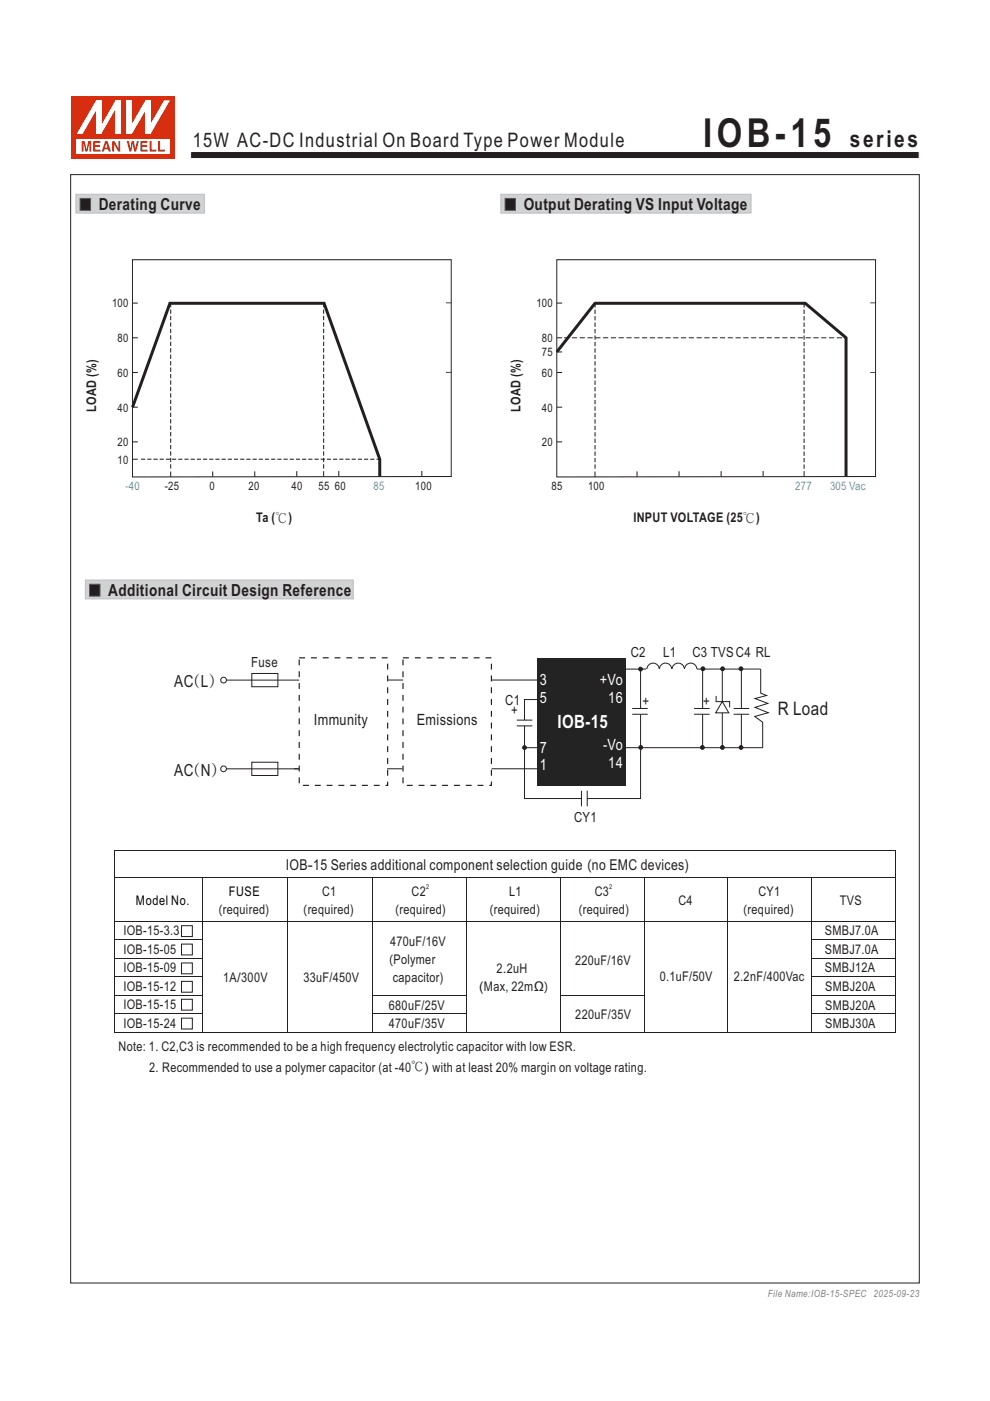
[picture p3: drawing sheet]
<svg xmlns="http://www.w3.org/2000/svg" width="210mm" height="297mm" viewBox="0 0 210 297" stroke-linecap="round" stroke-linejoin="round" font-family="sans-serif">
<path d="M106.2 41.2h53.1v4h-53.1z" fill-rule="evenodd" fill="#d1d2d4" stroke="#bcbdc0" stroke-width=".21"/>
<path d="M107.1 42.1h2.2v2.5h-2.2z" fill-rule="evenodd" fill="#231f20" stroke="#57585a" stroke-width=".21"/>
<path d="M16.1 41.2h27.2v4h-27.2z" fill-rule="evenodd" fill="#d1d2d4" stroke="#bcbdc0" stroke-width=".21"/>
<path d="M17 42.1h2.2v2.5h-2.2z" fill-rule="evenodd" fill="#231f20" stroke="#57585a" stroke-width=".21"/>
<path d="M36.1 64.1l-8 22.3M126.3 64.2l-8.2 10.4" fill="none" stroke="#231f20" stroke-width=".63" stroke-linecap="butt"/>
<path d="M40.4 32.1h154.6v1.5h-154.6z" fill-rule="evenodd" fill="#231f20" stroke="#fff" stroke-width=".21"/>
<path d="M15.2 20.4h22v13.2h-22z" fill="#d62e0f"/>
<path d="M16.3 29.4h19.8v3.1h-19.8z" fill="#fff"/>
<g fill="#d62e0f">
<path d="M26.9 29.9h.4l.4 1.6 .2-1.6h.5l.3 1.6 .3-1.6h.5l-.6 2.2h-.4l-.3-1.7-.4 1.7h-.3z" fill-rule="evenodd"/>
<path d="M29.8 29.9h1.5v.4h-1.1v.5h1v.4h-1v.5h1.1v.4h-1.5z" fill-rule="evenodd"/>
<path d="M31.7 29.9h.5v1.8h1v.4h-1.5z" fill-rule="evenodd"/>
<path d="M33.5 29.9h.5v1.8h1v.4h-1.5z" fill-rule="evenodd"/>
<path d="M17.3 29.9h.7l.3 1.8 .4-1.8h.7v2.2h-.4v-1.8l-.4 1.8h-.5l-.4-1.8v1.8h-.4z" fill-rule="evenodd"/>
<path d="M19.8 29.9h1.5v.4h-1.1v.5h1v.4h-1v.5h1.1v.4h-1.5z" fill-rule="evenodd"/>
<path d="M22.6 30.4l.2 .9h-.5zM22.3 29.9l-.7 2.2h.4l.2-.4h.7l.2 .4h.4l-.7-2.2z" fill-rule="evenodd"/>
<path d="M23.8 29.9h.5l.8 1.6v-1.6h.4v2.2h-.4l-.9-1.5v1.5h-.4z" fill-rule="evenodd"/>
</g>
<g fill="#fff">
<path d="M24.5 21.3h1.1v7.1h-1.1z"/>
<path d="M20.4 21.3h1.1v7.1h-1.1z"/>
<path d="M30.8 21.3h1.1v7.1h-1.1z"/>
<path d="M26.9 21.3h1.1v7.1h-1.1z"/>
</g>
<g fill="#fff">
<path d="M24.5 21.3h1.1l-4.1 7.1h-1.1z" fill-rule="evenodd"/>
<path d="M20.4 21.3h1v.3l-3.9 6.8h-1.3z" fill-rule="evenodd"/>
<path d="M34.8 21.3h1.3l-4.2 7.1h-1v-.3z" fill-rule="evenodd"/>
<path d="M30.8 21.3h1.1v.3l-3.9 6.8h-1.1v-.3z" fill-rule="evenodd"/>
</g>
<g fill="none" stroke="#231f20" stroke-width=".21">
<path d="M28.1 79h1.1M28.1 71.6h1.1M28.1 64.3h1.1M94.6 64.2h1.1M94.6 79h1.1M118.1 79h1.1M118.1 71.6h1.1M118.1 74.6h1.1M118.1 64.3h1.1M184.6 79h1.1M184.6 64.2h1.1M28.1 86.3h1.1"/>
<path d="M28.1 93.7h1.1M28.1 97.4h1.1M36.2 100v1.1M45.1 100v1.1M54 99.9v1.2M62.9 99.9v1.2M68.6 99.9v1.2M71.9 99.9v1.1M80.5 99.9v1.2M89.5 99.9v1.1M118.1 86.3h1.1M118.1 93.7h1.1"/>
<path d="M126.2 100v1.1M135.1 100v1.1M144 99.9v1.2M153 99.9v1.2M161.9 99.9v1.1M170.6 99.9v1.2M179.5 99.9v1.1M95.7 101l-67.6 .1v-46h67.6v46M185.7 101l-67.6 .1v-46h67.6v46"/>
</g>
<path d="M29.9 97.4h50.5M36.2 99.3v-35M68.6 99.3v-35" fill="none" stroke="#231f20" stroke-width=".21" stroke-dasharray=".9 .5" stroke-linecap="butt"/>
<path d="M119.7 71.6h59.7" fill="none" stroke="#231f20" stroke-width=".21" stroke-dasharray="1.1 .5" stroke-linecap="butt"/>
<path d="M35.8 64.3h32.9l11.8 33.1v3.7M126.1 64.3h44.7l8.6 7.3v29.5" fill="none" stroke="#231f20" stroke-width=".63" stroke-linecap="butt"/>
<path d="M126.2 99.4v-35.1M170.6 99.4v-35.1" fill="none" stroke="#231f20" stroke-width=".21" stroke-dasharray="1 .5" stroke-linecap="butt"/>
<path d="M179.4 99.4v-16.6" fill="none" stroke="#231f20" stroke-width=".21" stroke-dasharray=".8 .4" stroke-linecap="butt"/>
<path d="M18.1 123h56.8v4h-56.8z" fill-rule="evenodd" fill="#d1d2d4" stroke="#bcbdc0" stroke-width=".21"/>
<path d="M19 123.9h2.2v2.5h-2.2z" fill-rule="evenodd" fill="#231f20" stroke="#57585a" stroke-width=".21"/>
<path d="M24.3 180.3h.1v.1h-.1z" fill="#231f20"/>
<path d="M24.3 180.3h165.7" fill="none" stroke="#231f20" stroke-width=".21"/>
<path d="M189.8 180.3h.2v.1h-.2z" fill="#231f20"/>
<g fill="none" stroke="#231f20" stroke-width=".21">
<path d="M24.3 186.1h165.7M24.3 195.3h165.7M24.3 199.3h18.7M24.3 180.4v38.5M42.9 186.2v32.7M60.9 186.2v32.7M79 186.2v32.7M99 186.2v9.1M99 195.4v23.5M118.9 186.2v9.1M118.9 195.4v23.5M136.7 186.2v9.1"/>
<path d="M136.7 195.4v23.5M154.4 186.2v9.1M154.4 195.4v23.5M172.1 199.3h17.9M172.2 186.2v9.1M172.2 195.4v19.4M189.9 180.4v5.6M189.9 186.2v32.7M24.3 203.2h18.7M24.3 207.1h18.7M24.3 211h18.7M24.3 214.9h18.7"/>
<path d="M24.3 218.8h18.6M43 218.8h55.9M78.9 211h20.1M78.9 214.9h20.1M99 218.8h19.8M119 211h17.7M119 218.8h17.6M136.7 218.8h17.6M154.5 218.8h17.6M172.1 203.2h17.9M172.1 207.1h17.9M172.1 211h17.9"/>
<path d="M172.1 214.9h17.9M172.2 215v3.9M172.2 218.8h17.6"/>
</g>
<path d="M113.9 139.5h18.7v27h-18.7z" fill="#232323"/>
<path d="M63.5 139.5h18.7v27h-18.7zM85.5 139.5h18.7v27h-18.7z" fill="none" stroke="#231f20" stroke-width=".25" stroke-dasharray="1.2 1.2" stroke-linecap="butt"/>
<g fill="none" stroke="#231f20" stroke-width=".21">
<path d="M48 144.2h15.5M53.4 142.8h5.5v2.8h-5.5zM82.2 144.2h3.3M104.2 144.2h9.9M109.6 152.7h3.3M109.6 153.9h3.3M111.2 158.5h2.7M111.3 153.9v15.4h12M113.9 148.3h-2.6v4.4M132.6 141.9h3.3v8.4M135.9 151.5v17.8h-11.3M135.9 141.9h1.3"/>
<path d="M48 163h15.5M53.4 161.6h5.5v2.8h-5.5zM82.1 163h3.3M104.3 163h9.6"/>
<circle cx="47.4" cy="144.2" r=".61"/>
<circle cx="138.5" cy="141.9" r="1.32"/>
<circle cx="141.2" cy="141.9" r="1.32"/>
<circle cx="143.9" cy="141.9" r="1.32"/>
<circle cx="146.5" cy="141.9" r="1.32"/>
<circle cx="47.4" cy="163" r=".61"/>
</g>
<circle cx="111.3" cy="158.5" r=".4" fill="#231f20" stroke="#231f20" stroke-width=".21"/>
<path d="M137.1 141.9h11.3v1.6h-11.3z" fill="#fff"/>
<g fill="none" stroke="#231f20" stroke-width=".21">
<path d="M15 37h180v235h-180zM132.6 158.5h29.1M134.1 150.2h3.3M134.1 151.4h3.3M147.2 150.2h3.3M147.2 151.4h3.3M147.8 141.9h13.5M149 141.9v8.3M149 151.4v7.1M151.8 148.8h3v1.2M151.9 147.6v1.2M153.2 148.7l1.4 2.4h-2.8z"/>
<path d="M153.2 141.8v7M153.2 151.1v7.4M155.6 150.2h3.3M155.6 151.4h3.3M157.2 141.8v8.4M157.2 151.4v7.1M161.3 141.8v5.2l1.3 .5-2.5 .6 2.8 1-2.8 .9 2.9 1.1-2.9 .8 1.7 1.2v5.5M123.3 167.7v3.2M124.6 167.7v3.2M38.5 196.3h2.3v2.3h-2.3zM38.5 200.2h2.3v2.3h-2.3zM38.5 204.2h2.3v2.3h-2.3z"/>
<path d="M38.5 208.1h2.3v2.3h-2.3zM38.5 211.9h2.3v2.3h-2.3zM38.5 215.9h2.3v2.3h-2.3z"/>
</g>
<g fill="#231f20" stroke="#231f20" stroke-width=".21">
<circle cx="149.1" cy="141.8" r=".4"/>
<circle cx="153.3" cy="141.8" r=".4"/>
<circle cx="157.2" cy="141.8" r=".4"/>
<circle cx="135.9" cy="141.9" r=".4"/>
<circle cx="135.9" cy="158.5" r=".4"/>
<circle cx="149" cy="158.5" r=".4"/>
<circle cx="153.2" cy="158.5" r=".4"/>
<circle cx="157.2" cy="158.5" r=".4"/>
</g>
<text font-size="8.5" fill="#231f20" x="149.2" y="31.1">IOB-15</text>
<text font-size="4.9" fill="#231f20" x="180.2" y="31.1">series</text>
<text font-size="4.2" fill="#231f20" x="40.9" y="31.1">15W AC-DC Industrial On Board Type Power Module</text>
<text font-size="3.9" fill="#fff" x="118.2" y="154.4">IOB-15</text>
<text font-size="3.9" fill="#231f20" x="165" y="151.5">R Load</text>
<g font-size="3.5" fill="#231f20">
<text x="20.9" y="44.6">Derating Curve</text>
<text x="111.1" y="44.6">Output Derating VS Input Voltage</text>
<text x="22.9" y="126.4">Additional Circuit Design Reference</text>
<text x="37" y="145.7">AC L</text>
<text x="41.1" y="145.7">( )</text>
<text x="37" y="164.6">AC N</text>
<text x="41.1" y="164.6">( )</text>
</g>
<g font-size="3.3" fill="#fff">
<text x="114.5" y="145.3">3</text>
<text x="114.5" y="149">5</text>
<text x="127.2" y="145.3">+Vo</text>
<text x="129" y="149">16</text>
<text x="114.5" y="159.6">7</text>
<text x="127.9" y="159">-Vo</text>
<text x="114.5" y="163.4">1</text>
<text x="129" y="162.7">14</text>
</g>
<g font-size="3.3" fill="#231f20">
<text x="66.6" y="153.8">Immunity</text>
<text x="88.4" y="153.8">Emissions</text>
</g>
<g font-size="3.2" fill="#231f20">
<text x="60.6" y="184.4">IOB 15 Series additional component selection guide no EMC devices)</text>
<text x="65.3" y="184.4">-</text>
<text x="124.5" y="184.4">(</text>
</g>
<g font-size="3" fill="#231f20">
<text x="53.3" y="141.4">Fuse</text>
<text x="133.8" y="139.3">C2</text>
<text x="140.6" y="139.3">L1</text>
<text x="146.9" y="139.3">C3 TVSC4 RL</text>
<text x="107.2" y="149.4">C1</text>
<text x="136.2" y="149.7">+</text>
<text x="149.1" y="149.7">+</text>
<text x="108.4" y="151.7">+</text>
<text x="121.8" y="174.2">CY1</text>
</g>
<g font-size="2.8" fill="#231f20">
<text x="20.4" y="87.4" transform="rotate(-90 20.4 87.4)">LOAD (%)</text>
<text x="110.4" y="87.4" transform="rotate(-90 110.4 87.4)">LOAD (%)</text>
<text x="54.4" y="110.7">Ta (℃)</text>
<text x="134.4" y="110.7">INPUT VOLTAGE (25℃)</text>
<text x="68.3" y="190">C1</text>
<text x="87.3" y="190">C2</text>
<text x="108" y="190">L1</text>
<text x="126.1" y="190">C3</text>
<text x="143.9" y="191.9">C4</text>
<text x="160.8" y="190">CY1</text>
<text x="178.1" y="191.9">TVS</text>
<text x="46.3" y="193.7">(required)</text>
<text x="64.3" y="193.7">(required)</text>
<text x="83.8" y="193.7">(required)</text>
<text x="103.8" y="193.7">(required)</text>
<text x="122.7" y="193.7">(required)</text>
<text x="157.7" y="193.7">(required)</text>
<text x="26.2" y="198.3">IOB-15-3.3</text>
<text x="26.2" y="202.3">IOB-15-05</text>
<text x="82.7" y="200.6">470uF/16V</text>
<text x="174.9" y="202.2">SMBJ7.0A</text>
<text x="174.9" y="198.3">SMBJ7.0A</text>
<text x="26.2" y="206.2">IOB-15-09</text>
<text x="47.4" y="208.1">1A 300V</text>
<text x="50.3" y="208.1">/</text>
<text x="64.4" y="208.1">33uF/450V</text>
<text x="82.5" y="204.4">(Polymer</text>
<text x="83.3" y="208.1">capacitor)</text>
<text x="105.3" y="206.3">2 2uH</text>
<text x="106.6" y="206.3">.</text>
<text x="122" y="204.5">220uF/16V</text>
<text x="139.9" y="208.1">0.1uF/50V</text>
<text x="155.7" y="208.1">2 2</text>
<text x="157" y="208.1">. nF/400Vac</text>
<text x="175" y="206.1">SMBJ12A</text>
<text x="26.2" y="210.1">IOB-15-12</text>
<text x="26.2" y="214">IOB-15-15</text>
<text x="82.5" y="214.1">680uF/ 5V</text>
<text x="90.1" y="214.1">2</text>
<text x="101.6" y="210">(Max, 22mΩ)</text>
<text x="175.1" y="210.1">SMBJ20A</text>
<text x="175.1" y="214.1">SMBJ20A</text>
<text x="26.2" y="217.9">IOB-15-24</text>
<text x="82.5" y="218">470uF/35V</text>
<text x="122" y="216.1">220uF/35V</text>
<text x="175.1" y="218">SMBJ30A</text>
<text x="25.2" y="222.9">Note: 1. C2,C3 is recommended to be a high frequency electrolytic capacitor with low ESR.</text>
<text x="31.6" y="227.3">2. Recommended to use a polymer capacitor (at -40℃) with at least 20% margin on voltage rating.</text>
</g>
<g font-size="2.8" fill="#030303">
<text x="28.8" y="191.9">Model No.</text>
<text x="48.6" y="190">FUSE</text>
</g>
<g font-size="2.5" fill="#231f20">
<text x="23.8" y="65.2">100</text>
<text x="113.8" y="65.2">100</text>
<text x="25" y="72.5">80</text>
<text x="115" y="72.5">80</text>
<text x="115" y="75.5">75</text>
<text x="25" y="79.9">60</text>
<text x="115" y="79.9">60</text>
<text x="25" y="87.2">40</text>
<text x="115" y="87.2">40</text>
<text x="25" y="94.6">20</text>
<text x="115" y="94.6">20</text>
<text x="25" y="98.3">10</text>
<text x="34.9" y="103.9">-25</text>
<text x="44.4" y="103.9">0</text>
<text x="52.7" y="103.9">20</text>
<text x="61.9" y="103.9">40</text>
<text x="67.6" y="103.9">55</text>
<text x="71" y="103.9">60</text>
<text x="88.1" y="103.9">100</text>
<text x="117" y="103.9">85</text>
<text x="124.7" y="103.9">100</text>
</g>
<g font-size="2.5" fill="#44a5ae">
<text x="26.6" y="103.9">-40</text>
<text x="79.3" y="103.9">85</text>
<text x="168.7" y="103.9">277</text>
<text x="176.1" y="103.9">305 Vac</text>
</g>
<text font-size="2.1" fill="#808285" x="162.9" y="275">File Name:IOB-15-SPEC 2025-09-23</text>
<g font-size="1.4" fill="#231f20">
<text x="90.4" y="188.6">2</text>
<text x="129.2" y="188.6">2</text>
</g>
</svg>
